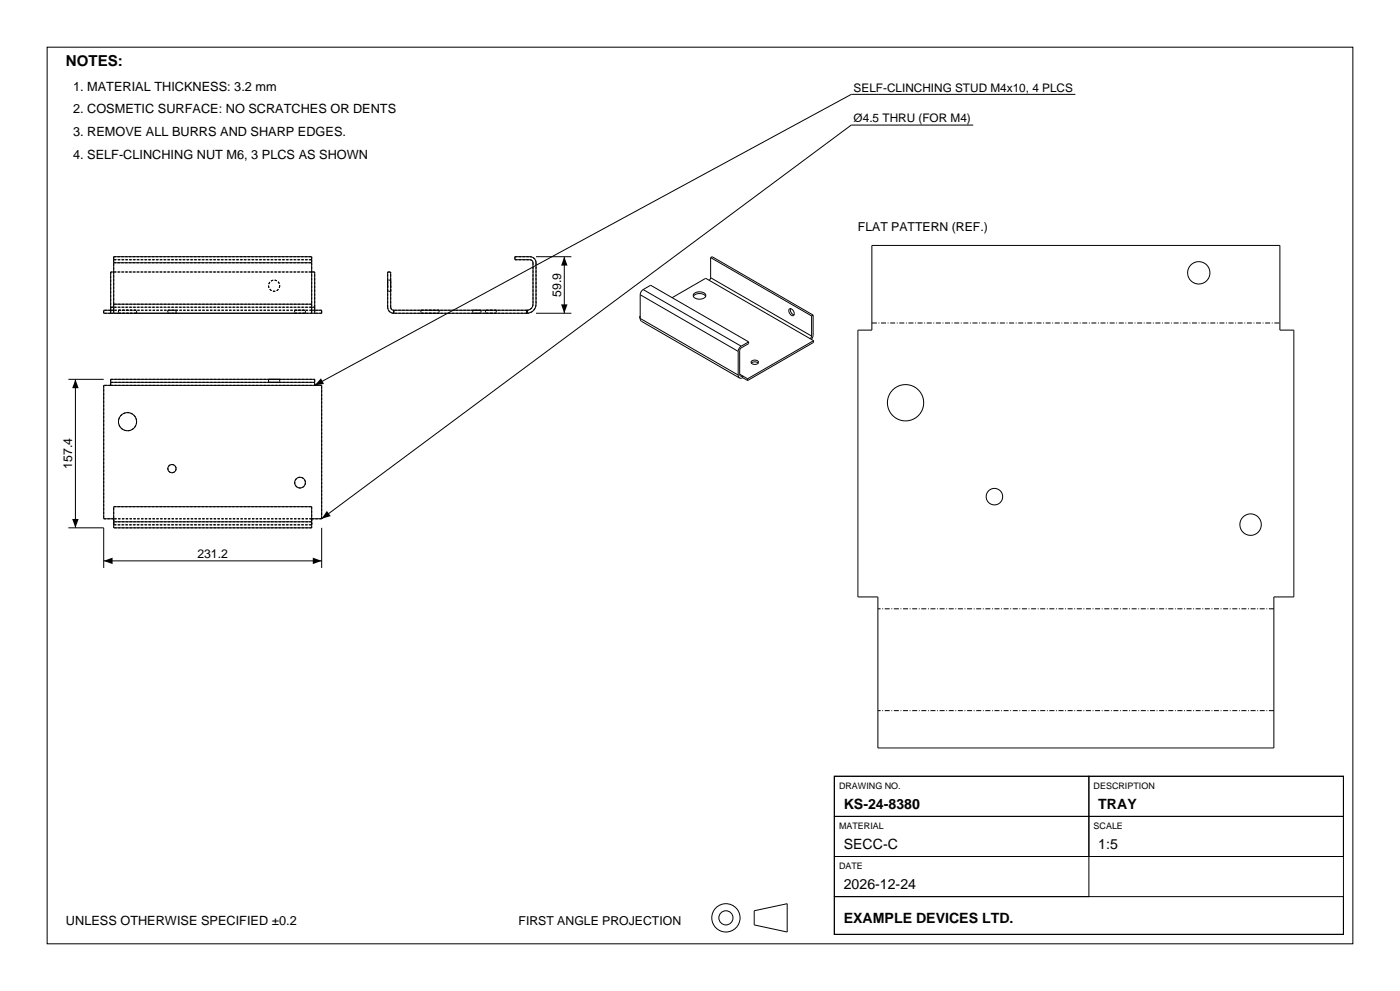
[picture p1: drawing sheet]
<svg xmlns="http://www.w3.org/2000/svg" width="420mm" height="297mm" viewBox="0 0 420 297" stroke-linecap="round" stroke-linejoin="round" font-family="sans-serif">
<g fill="none" stroke="#000" stroke-width=".3">
<path d="M14.1 14.1h391.8v268.8h-391.8zM292 37.5h-36.6l-158.9 118M322.6 28.3h-67.2l-161 87.2v-.9M34.1 78.7v-1.8h59.4v1.8M34.1 78.7v12.5M34.1 78.7h59.4M93.5 78.7v12.5M160.8 76.9h10.6M169.3 76.9v17M213.2 77.2l.4-.3 30.3 17.5M213.2 77.2v6M213.2 77.2l30.3 17.5"/>
<path d="M261.6 73.6h122.4v25.3h4.2v80h-6v45.3h-118.8v-45.3h-6v-80h4.2zM33.2 92.1v.9M33.2 92.1h.9M34.1 91.2v2.7M34.1 93h-3v.9h65.4v-.9h-3M34.1 91.2h59.4M34.1 81.5h-.9v10.6M93.5 91.2v2.7M93.5 81.5h.9v10.6M93.5 92.1h.9M94.4 92.1v.9M118.1 93l-.7-.4-.2-.5v-10.6h-.9v11l.7 1 1.1 .4"/>
<path d="M118.1 93.9h40M118.1 93h40M118.1 93v.9M158.1 93l1.1-.4 .7-1v-13.1l-.4-.5-.5-.2h-4.5v-.9l4.9 .1 .7 .3 .5 .7 .2 .7v12.5a2.72 2.72 0 0 1-2.7 2.7M158.1 93v.9M160.8 93.9h10.6M191.9 94.8v.6l29.6 17M191.9 94.8l.2 .1M192.1 88.3v7.1l.2 .8 29.5 17.1M192.1 94.8h-.2M192.1 88.3l29.4 17M193 86.8l-.7 .7-.2 .8"/>
<path d="M193 86.8l2.2-1.3 29.4 17M193 86.8l29.4 17M208 88.8a2.46 2.46 0 0 1 3.7 0M208.3 87.9a2.36 2.36 0 0 1 3.5 .7 2.2 2.2 0 0 1-3.9 0zM212.7 84l31.4 18.1M212.7 84l-1-.6-10.1 5.8M213.2 83.2l-.5 .8M213.2 83.2l30.3 17.5M236.8 92.6a.9 .9 0 0 1 1.4 .8 .71 .71 0 0 1-.2 1.2 .71 .71 0 0 1-1-.5 1.31 1.31 0 0 1-.2-1.5zM237.1 92.5a1.61 1.61 0 0 0 1.1 1.9M243.5 94.7v6M243.9 94.4v6.1l-.5 1.2"/>
<path d="M243.9 94.4l-.4 .3M20.5 113.7h10.6M22.6 113.7v44.5M33.2 114.6v.9M33.2 114.6v-.9h61.2v.9M33.2 114.6h61.2M221.5 112.4l.3 .9M221.5 105.3v7.1M221.9 112.1a.55 .55 0 0 0 .3 .6 .55 .55 0 0 0 .6 0v.5M221.9 112.1l2.4 1.4M222.4 103.8l-.7 .6-.2 .9M222.8 113.2l-1 .1"/>
<path d="M222.8 113.2l1.5 .8M224.3 113.5v.5M224.6 102.5v.5l-2.2 1.3-.5 .5v7.3M224.6 102.5l-2.2 1.3M225.4 108.8a1.56 1.56 0 0 1 2.1 0M225.5 108.2l.9-.3a.72 .72 0 0 1 .9 .2 .72 .72 0 0 1 .1 .8 1.18 1.18 0 0 1-1.2 .4 1.18 1.18 0 0 1-.9-.9zM243.5 100.7l-.5 .8M244.1 102.1v.5l-19.8 11.4M244.1 102.1l-19.8 11.4M20.5 158.2h10.6v12M34.1 156.4v1.8h59.4v-1.8M34.1 155.5h-3v-40h65.4v40"/>
<path d="M34.1 156.4v-4.5h59.4v4.5M34.1 156.4h59.4M93.5 155.5h3M96.5 158.2v12M31.1 168.1h65.4M250.3 232.6h76.4v12.1h-76.4zM250.3 232.6h152.7v47.4h-152.7zM326.7 232.6h76.3v12.1h-76.3zM250.3 244.7h76.4v12h-76.4zM250.3 256.7h76.4v12h-76.4zM326.7 244.7h76.3v12h-76.3zM226.3 273l9.9-2.2v8.5l-9.9-2.1z"/>
<path d="M250.3 268.7h152.7v11.3h-152.7z"/>
<circle cx="359.6" cy="81.8" r="3.4"/>
<circle cx="38.3" cy="126.4" r="2.72"/>
<circle cx="271.7" cy="120.7" r="5.4"/>
<circle cx="51.6" cy="140.4" r="1.24"/>
<circle cx="90" cy="144.6" r="1.61"/>
<circle cx="298.3" cy="148.8" r="2.47"/>
<circle cx="375.2" cy="157.2" r="3.2"/>
<circle cx="217.8" cy="275.1" r="4.2"/>
<circle cx="217.8" cy="275.1" r="2.12"/>
</g>
<g fill="none" stroke="#000" stroke-width=".3" stroke-dasharray=".7 .4" stroke-linecap="butt">
<path d="M34.1 76.9v.9M34.1 77.8v.9M34.1 78.7h59.4M34.1 76.9h59.4M34.1 77.8h59.4M93.5 76.9v.9M93.5 77.8v.9M93.5 78.7v12.5M93.5 77.8h-59.4M154.5 76.9h4.5M154.5 76.9v.9M154.5 77.8h4.5"/>
<path d="M159 77.8l.7 .4 .2 .5M159.9 78.7v12.5M160.8 78.7v12.5M160.8 78.7l-.4-1.1-.6-.5-.8-.2M31.1 93.9v-.9M33.2 93.9h.9M33.2 93.9h-2.1M33.2 93h61.2M33.2 93h-2.1M33.2 92.1h61.2M33.2 93.9v-1.8M33.2 93v.9"/>
<path d="M33.2 81.5v10.6M34.1 93v.9M34.1 91.2v1.8M34.1 92.1h59.4M34.1 91.2v-12.5M35.5 93.9h5.5M35.5 93h5.5M35.5 93v.9M41 93.9h-5.5M41 93h-5.5M41 93.9v-.9M50.4 93.9h2.4"/>
<path d="M50.4 93h2.4M50.4 93v.9M52.8 93.9h-2.4M52.8 93h-2.4M52.8 93.9v-.9M83.9 85.6a1.68 1.68 0 0 1-2.4 1.5 1.68 1.68 0 0 1-.3-2.8 1.68 1.68 0 0 1 2.7 .9v.4M88.4 93.9h6M88.4 93.9h3.2M88.4 93h3.2M88.4 93v.9M91.6 93.9h-3.2M91.6 93h-3.2"/>
<path d="M91.6 93.9v-.9M93.5 93v.9M93.5 93h-59.4M93.5 91.2v1.8M93.5 91.2h-59.4M93.5 81.5h-59.4M94.4 93v.9M94.4 93.9v-1.8M94.4 92.1v-10.6M94.4 81.5h-61.2M96.5 93.9v-.9M96.5 93.9h-2.1"/>
<path d="M96.5 93h-2.1M116.3 92.1v-10.6M116.3 81.5h.9M116.3 85.6v1.7M116.3 87.3v-3.4M116.3 83.9v1.7M117.2 92.1v-10.6M117.2 92.1l.2 .5 .7 .4M117.2 85.6v1.7M117.2 87.3v-3.4M117.2 83.9v1.7M117.2 83.9h-.9"/>
<path d="M117.2 87.3h-.9M118.1 93.9v-.9M118.1 93v.9M118.1 93.9l-1.1-.4-.5-.6-.2-.8M126.3 93.9h2.7M126.3 93h2.7M126.3 93v.9M129 93.9h2.7M129 93h2.7M131.7 93.9h-5.4M131.7 93h-5.4M131.7 93v.9"/>
<path d="M141.8 93.9h1.3M141.8 93h1.3M141.8 93v.9M143.1 93.9h1.2M143.1 93h1.2M144.3 93.9h-2.5M144.3 93h-2.5M144.3 93v.9M145.6 93.9h1.7M145.6 93h1.7M145.6 93v.9M147.3 93.9h1.6"/>
<path d="M147.3 93h1.6M148.9 93.9h-3.3M148.9 93h-3.3M148.9 93v.9M158.1 93.9v-.9M158.1 93.9h-40M158.1 93h-40M158.1 93v.9M158.1 93.9a2.72 2.72 0 0 0 2.7-2.7M159.9 91.2l-.4 1.1-.6 .5-.8 .2M31.1 115.5v40M33.2 115.5h61.2"/>
<path d="M33.2 115.5h-2.1M33.2 113.7h61.2M33.2 115.5v-1.8M33.2 114.6h61.2M80.6 113.7h3.3M80.6 114.6h3.3M80.6 114.6v-.9M83.9 113.7h-3.3M83.9 114.6h-3.3M83.9 113.7v.9M94.4 115.5v-1.8M96.5 115.5h-2.1"/>
<path d="M41 126.4a2.72 2.72 0 0 1-3.9 2.4 2.72 2.72 0 0 1-.5-4.6 2.72 2.72 0 0 1 4.3 1.6l.1 .6M31.1 155.5h3M34.1 155.5v2.7M34.1 157.3v-1.8M34.1 156.4v-4.5M34.1 156.4v.9M34.1 157.3h59.4M34.1 151.9h59.4M52.8 140.4a1.24 1.24 0 0 1-1.7 1.2 1.24 1.24 0 0 1-.3-2.1 1.24 1.24 0 0 1 2 .6v.3M91.6 144.6a1.61 1.61 0 0 1-2.3 1.5 1.61 1.61 0 0 1-.3-2.7 1.61 1.61 0 0 1 2.6 .8v.4M93.5 155.5h3M93.5 155.5h-59.4"/>
<path d="M93.5 155.5v2.7M93.5 151.9v4.5M93.5 156.4v.9M93.5 157.3v-1.8M93.5 158.2h-59.4M93.5 157.3h-59.4M93.5 156.4h-59.4M96.5 155.5v-40"/>
</g>
<path d="M169.3 76.9l1 2.7h-2zM168.3 91.2h2l-1 2.7zM22.6 113.7l1 2.6h-1.9zM96.3 113.4l.9 1.7-2.8 .4zM21.7 155.5h1.9l-1 2.7zM98.1 153.1l1.1 1.6-2.7 .8zM31.1 168.1l2.7-1v2zM93.8 167.1l2.7 1-2.7 1z" fill="#000"/>
<path d="M261.6 96.8h122.4M382.2 182.5h-118.8M382.2 213h-118.8" fill="none" stroke="#000" stroke-width=".3" stroke-dasharray="1.5 .5 .2 .5" stroke-linecap="butt"/>
<text font-size="4.5" x="19.8" y="19.8">NOTES:</text>
<g font-size="4.2">
<text x="253.1" y="242.4">KS-24-8380</text>
<text x="329.5" y="242.4">TRAY</text>
<text x="253.1" y="254.4">SECC-C</text>
<text x="329.5" y="254.4">1:5</text>
<text x="253.1" y="266.5">2026-12-24</text>
<text x="253.1" y="276.5">EXAMPLE DEVICES LTD.</text>
</g>
<g font-size="3.8">
<text x="21.9" y="27.2">1. MATERIAL THICKNESS: 3.2 mm</text>
<text x="21.9" y="33.9">2. COSMETIC SURFACE: NO SCRATCHES OR DENTS</text>
<text x="21.9" y="40.7">3. REMOVE ALL BURRS AND SHARP EDGES.</text>
<text x="21.9" y="47.5">4. SELF-CLINCHING NUT M6, 3 PLCS AS SHOWN</text>
<text x="19.8" y="277.2">UNLESS OTHERWISE SPECIFIED ±0.2</text>
</g>
<g font-size="3.7">
<text x="257.4" y="69.3">FLAT PATTERN (REF.)</text>
<text x="168.3" y="89" transform="rotate(-90 168.3 89)">59.9</text>
<text x="21.6" y="140.5" transform="rotate(-90 21.6 140.5)">157.4</text>
<text x="59.2" y="167.1">231.2</text>
<text x="155.6" y="277.2">FIRST ANGLE PROJECTION</text>
</g>
<g font-size="3.5">
<text x="256.1" y="27.4">SELF-CLINCHING STUD M4x10, 4 PLCS</text>
<text x="256.1" y="36.6">Ø4.5 THRU (FOR M4)</text>
</g>
<g font-size="2.7">
<text x="251.7" y="236.3">DRAWING NO.</text>
<text x="328.1" y="236.3">DESCRIPTION</text>
<text x="251.7" y="248.3">MATERIAL</text>
<text x="328.1" y="248.3">SCALE</text>
<text x="251.7" y="260.4">DATE</text>
</g>
</svg>
